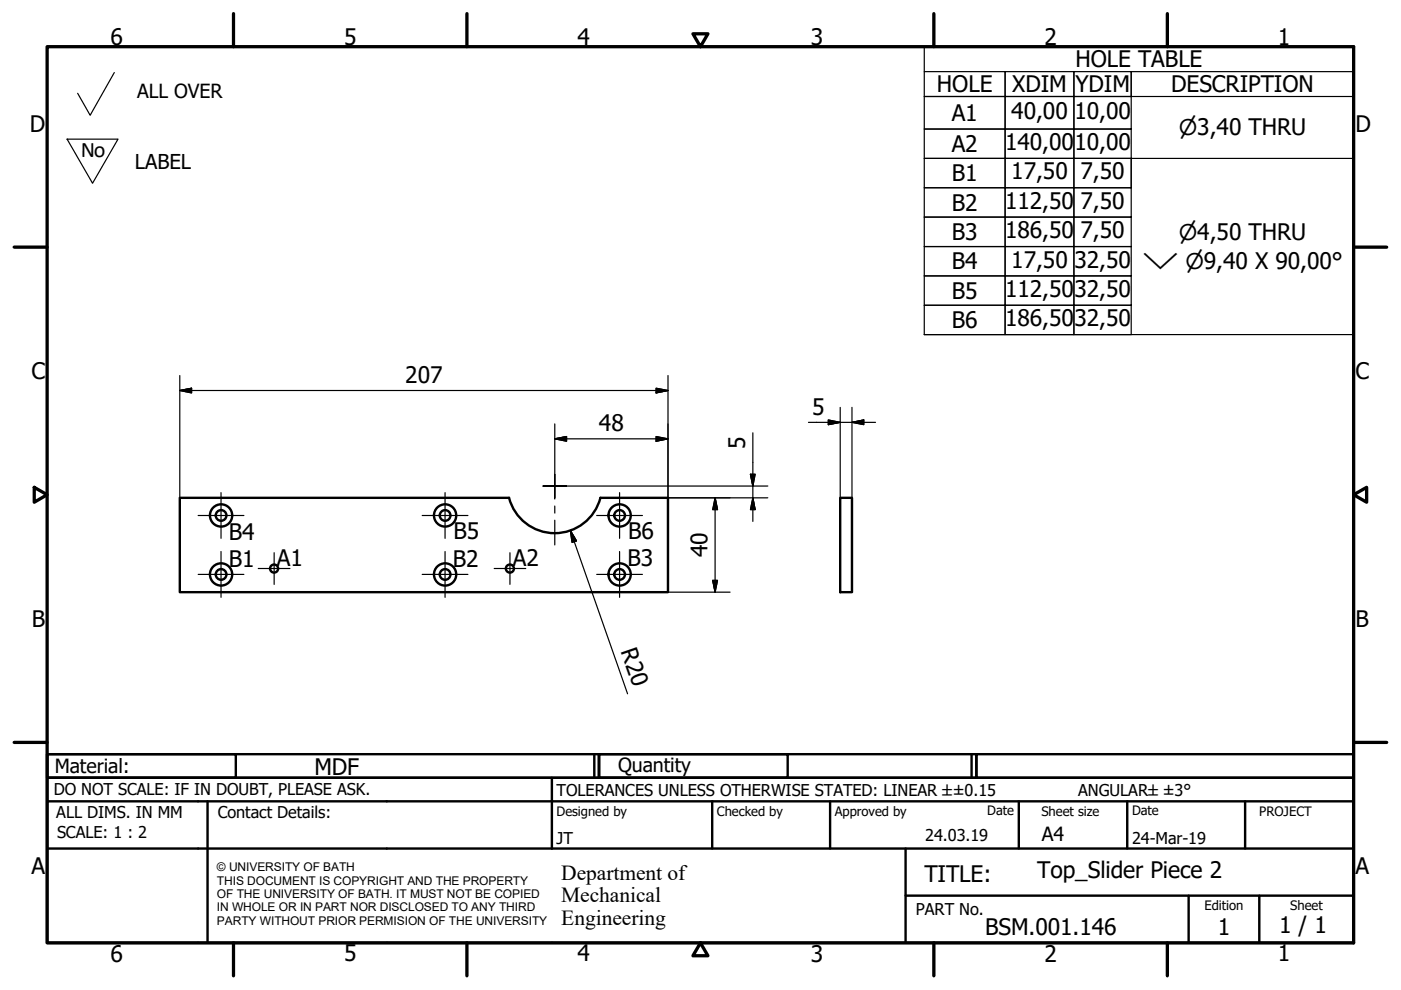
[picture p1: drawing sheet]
<svg xmlns="http://www.w3.org/2000/svg" width="297mm" height="210mm" viewBox="0 0 297 210" stroke-linecap="round" stroke-linejoin="round" font-family="sans-serif">
<!-- layer: Visible (ISO) -->
<g fill="none" stroke="#000" stroke-width=".51">
<path d="M38.1 105.6l69.8-.1a10 10 0 0 0 9.7 7.5 10 10 0 0 0 9.7-7.5l14.3 .1v20h-103.5zM178.1 105.6h2.5v20h-2.5z"/>
<circle cx="46.9" cy="109.3" r="1.13"/>
<circle cx="46.9" cy="109.3" r="2.36"/>
<circle cx="94.4" cy="109.3" r="1.13"/>
<circle cx="94.4" cy="109.3" r="2.36"/>
<circle cx="131.4" cy="109.3" r="1.13"/>
<circle cx="131.4" cy="109.3" r="2.36"/>
<circle cx="46.9" cy="121.8" r="1.13"/>
<circle cx="46.9" cy="121.8" r="2.36"/>
<circle cx="58.1" cy="120.5" r=".86"/>
<circle cx="94.4" cy="121.8" r="1.13"/>
<circle cx="94.4" cy="121.8" r="2.36"/>
<circle cx="108.1" cy="120.5" r=".86"/>
<circle cx="131.4" cy="121.8" r="1.13"/>
<circle cx="131.4" cy="121.8" r="2.36"/>
</g>
<!-- layer: Border (ISO) -->
<g fill="none" stroke="#000" stroke-width=".7">
<path d="M10 9.9h277v190h-277zM49.5 2.9v7M99 2.9v7M146.9 7.2h3.2l-1.6 2.7zM198 2.9v7M247.5 2.9v7M3 52.4h7M287 52.4h7M7.3 103.3l2.7 1.6-2.7 1.6zM287 104.9l2.8-1.6v3.2zM3 157.4h7M287 157.4h7"/>
<path d="M49.5 199.9v7M99 199.9v7M148.5 199.9l1.6 2.7h-3.2zM198 199.9v7M247.5 199.9v7"/>
</g>
<!-- layer: Title (ISO) -->
<g fill="none" stroke="#000" stroke-width=".51">
<path d="M10 159.9h40v5h-40zM10 159.9h117v5h-117zM126 159.9v5M127 159.9h40v5h-40zM127 159.9h80v5h-80zM206 159.9v5M207 159.9h80v5h-80zM10 169.9v-5h277v5M10 169.9h277v30h-277zM10 179.9h277M44 169.9v30M117 164.9v15"/>
<path d="M151 169.9v10M176 169.9v10M192 179.9v20M216 169.9v10M239 169.9v10M264 169.9v10M192 189.9h95M252 189.9v10M267 189.9v10"/>
</g>
<!-- layer: Sketch Geometry (ISO) -->
<path d="M24.2 15.4l-5.1 9-2.6-4.6M14.2 29.5h10.8l-5.4 9.4z" fill="none" stroke="#000" stroke-width=".25"/>
<!-- layer: Symbol (ISO) -->
<g fill="none" stroke="#000" stroke-width=".25">
<path d="M196 15.2h17.1v5.3h-17.1h17.1v6.9h-17.1h17.1v6.2h-17.1h17.1v6.2h-17.1h17.1v6.2h-17.1h17.1v6.3h-17.1h17.1v6.2h-17.1h17.1v6.2h-17.1h17.1v6.2h-17.1M196 9.9h91v61h-91zM213.1 15.2h14.6v5.3h-14.6zM227.7 15.2h12.1v5.3h-12.1zM287 15.2h-47.2v5.3h47.2M213.1 20.5h14.6v6.9h-14.6zM213.1 27.4h14.6v6.2h-14.6zM213.1 33.6h14.6v6.2h-14.6zM213.1 39.8h14.6v6.2h-14.6zM227.7 20.5h12.1v6.9h-12.1zM227.7 27.4h12.1v6.2h-12.1zM227.7 33.6h12.1v6.2h-12.1z"/>
<path d="M227.7 39.8h12.1v6.2h-12.1zM239.8 39.8v-6.2h47.2v6.2M213.1 46h14.6v6.3h-14.6zM213.1 52.3h14.6v6.2h-14.6zM213.1 58.5h14.6v6.2h-14.6zM227.7 46h12.1v6.3h-12.1zM227.7 52.3h12.1v6.2h-12.1zM227.7 58.5h12.1v6.2h-12.1zM213.1 64.7h14.6v6.2h-14.6zM227.7 64.7h12.1v6.2h-12.1z"/>
</g>
<!-- layer: Dimension (ISO) -->
<g fill="none" stroke="#000" stroke-width=".25">
<path d="M38.1 79.6v26M141.6 79.6v26h21.2M38.1 82.8l2.5-.5v1zM38.1 82.8h103.5M117.6 93l2.5-.4v.9zM117.6 93h24M117.6 89.9v10.7M139.1 82.3l2.5 .5-2.5 .5zM139.1 92.6l2.5 .4-2.5 .5zM159.6 91.8v18.7M171.4 89.5h14.2M175.6 89l2.5 .5-2.5 .5z"/>
<path d="M178.1 86.4v19.2M180.6 89.5l2.5-.5v1zM180.6 86.4v19.2M120.1 103.1h42.7M120.9 112.5l1.3 2.2-.9 .3zM120.9 112.5l12.2 34.6M151.6 105.6l.5 2.4h-1zM151.6 105.6v20M159.1 100.6h1l-.5 2.5zM159.6 105.6l.5 2.4h-1zM141.6 125.6h13.2M151.1 123.1h1l-.5 2.5z"/>
</g>
<g fill="#000" stroke="#000" stroke-width=".25">
<path d="M38.1 82.8l2.5-.5zM38.1 82.8l2.5-.5v1zM117.6 93l2.5-.4zM117.6 93l2.5-.4v.9zM139.1 83.3l2.5-.5zM139.1 82.3l2.5 .5-2.5 .5zM139.1 93.5l2.5-.5zM139.1 92.6l2.5 .4-2.5 .5zM175.6 90l2.5-.5zM175.6 89l2.5 .5-2.5 .5zM180.6 89.5l2.5-.5zM180.6 89.5l2.5-.5v1z"/>
<path d="M120.9 112.5l1.3 2.2zM120.9 112.5l1.3 2.2-.9 .3zM151.6 105.6l.5 2.4zM151.6 105.6l.5 2.4h-1zM159.1 100.6l.5 2.5zM159.1 100.6h1l-.5 2.5zM159.6 105.6l.5 2.4zM159.6 105.6l.5 2.4h-1zM151.1 123.1l.5 2.5zM151.1 123.1h1l-.5 2.5z"/>
</g>
<!-- layer: Center Mark (ISO) -->
<g fill="none" stroke="#000" stroke-width=".25">
<path d="M42 109.3h9.7M46.9 104.5v9.6M46.9 116.9v9.8M58.1 117.2v6.7M89.5 109.3h9.7M94.4 116.9v9.8M94.4 104.5v9.6M108.1 117.2v6.7M115.1 103.1h2.5h-2.5M117.6 100.6v2.5v-2.5M117.6 105.6v-2.5v2.7M117.6 107.3v1.5"/>
<path d="M117.6 110.3v5.2M120.1 103.1h-2.5h2.5M126.5 109.3h9.7M131.4 104.5v9.6M131.4 116.9v9.8M42 121.8h9.7M54.8 120.5h6.7M89.5 121.8h9.7M104.8 120.5h6.7M126.5 121.8h9.7"/>
</g>
<g font-size="4.8">
<text x="23.4" y="9.5">6</text>
<text x="72.9" y="9.5">5</text>
<text x="122.4" y="9.5">4</text>
<text x="171.9" y="9.5">3</text>
<text x="221.4" y="9.5">2</text>
<text x="270.9" y="9.5">1</text>
<text x="228" y="14.3">HOLE TABLE</text>
<text x="198.6" y="19.6">HOLE</text>
<text x="214.6" y="19.6">XDIM</text>
<text x="228" y="19.6">YDIM</text>
<text x="248.3" y="19.6">DESCRIPTION</text>
<text x="6.3" y="27.9">D</text>
<text x="201.8" y="25.7">A1</text>
<text x="214.4" y="25.3">40,00</text>
<text x="227.8" y="25.3">10,00</text>
<text x="287.4" y="27.9">D</text>
<text x="201.8" y="32.3">A2</text>
<text x="213.1" y="31.8">140,00</text>
<text x="227.8" y="31.8">10,00</text>
<text x="201.8" y="38.5">B1</text>
<text x="214.4" y="38.1">17,50</text>
<text x="229.1" y="38.1">7,50</text>
<text x="201.8" y="44.7">B2</text>
<text x="213.1" y="44.3">112,50</text>
<text x="229.1" y="44.3">7,50</text>
<text x="201.8" y="50.9">B3</text>
<text x="213.1" y="50.5">186,50</text>
<text x="229.1" y="50.5">7,50</text>
<text x="201.8" y="57.1">B4</text>
<text x="214.4" y="56.7">17,50</text>
<text x="227.8" y="56.7">32,50</text>
<text x="201.8" y="63.3">B5</text>
<text x="213.1" y="63">112,50</text>
<text x="227.8" y="63">32,50</text>
<text x="201.8" y="69.6">B6</text>
<text x="213.1" y="69.2">186,50</text>
<text x="227.8" y="69.2">32,50</text>
<text x="6.7" y="80.4">C</text>
<text x="85.9" y="81.2">207</text>
<text x="287.4" y="80.4">C</text>
<text x="172.2" y="87.9">5</text>
<text x="127" y="91.4">48</text>
<text x="158" y="95.2" transform="rotate(-90 158 95.2)">5</text>
<text x="48.5" y="114.5">B4</text>
<text x="58.7" y="119.9">A1</text>
<text x="96.1" y="114.4">B5</text>
<text x="108.7" y="119.9">A2</text>
<text x="133.2" y="114.4">B6</text>
<text x="150" y="118.2" transform="rotate(-90 150 118.2)">40</text>
<text x="48.5" y="120.1">B1</text>
<text x="96" y="120.1">B2</text>
<text x="133" y="120.1">B3</text>
<text x="6.8" y="132.9">B</text>
<text x="287.4" y="132.9">B</text>
<text x="131.6" y="138.1" transform="rotate(71 131.6 138.1)">R20</text>
<text x="66.7" y="164.4">MDF</text>
<text x="6.7" y="185.4">A</text>
<text x="287.4" y="185.4">A</text>
<text x="196" y="187">TITLE:</text>
<text x="219.9" y="186.2">Top_Slider Piece 2</text>
<text x="271.2" y="197.9">1 / 1</text>
<text x="23.4" y="203.9">6</text>
<text x="72.9" y="203.8">5</text>
<text x="122.4" y="203.8">4</text>
<text x="171.9" y="203.9">3</text>
<text x="208.9" y="198.2">BSM.001.146</text>
<text x="221.4" y="203.9">2</text>
<text x="258.2" y="198.2">1</text>
<text x="270.9" y="203.8">1</text>
</g>
<text font-size="4.7" x="17.1" y="33.3">No</text>
<g font-size="4.6">
<text x="249.9" y="28.7">⌀3,40 THRU</text>
<text x="249.9" y="50.9">⌀4,50 THRU</text>
<text x="242.2" y="57">⌵ ⌀9,40 X 90,00°</text>
<text x="119" y="186.5">Department of</text>
<text x="119" y="191.3">Mechanical</text>
<text x="119" y="196">Engineering</text>
</g>
<text font-size="4.3" x="28.6" y="35.7">LABEL</text>
<g font-size="4.1">
<text x="29.1" y="20.9">ALL OVER</text>
<text x="11.6" y="163.9">Material:</text>
<text x="131" y="163.7">Quantity</text>
<text x="220.9" y="178.4">A4</text>
</g>
<g font-size="3.5">
<text x="11.4" y="168.5">DO NOT SCALE: IF IN DOUBT, PLEASE ASK.</text>
<text x="11.9" y="173.5">ALL DIMS. IN MM</text>
<text x="46.2" y="173.5">Contact Details:</text>
<text x="118" y="168.8">TOLERANCES UNLESS OTHERWISE STATED: LINEAR ±±0.15</text>
<text x="228.6" y="168.8">ANGULAR±±3°</text>
<text x="12.1" y="177.6">SCALE: 1 : 2</text>
<text x="118" y="178.9">JT</text>
<text x="196.2" y="178.3">24.03.19</text>
<text x="240" y="178.9">24-Mar-19</text>
<text x="194.2" y="194.1">PART No.</text>
</g>
<g font-size="2.8">
<text x="118" y="173">Designed by</text>
<text x="152" y="173">Checked by</text>
<text x="177" y="173">Approved by</text>
<text x="209.3" y="172.9">Date</text>
<text x="220.8" y="173">Sheet size</text>
<text x="240" y="172.9">Date</text>
<text x="267" y="172.9">PROJECT</text>
<text x="255.4" y="193">Edition</text>
<text x="273.6" y="193">Sheet</text>
</g>
<g font-size="2.5">
<text x="46" y="184.7">© UNIVERSITY OF BATH</text>
<text x="46" y="187.6">THIS DOCUMENT IS COPYRIGHT AND THE PROPERTY</text>
<text x="46" y="190.4">OF THE UNIVERSITY OF BATH. IT MUST NOT BE COPIED</text>
<text x="46" y="193.2">IN WHOLE OR IN PART NOR DISCLOSED TO ANY THIRD</text>
<text x="46" y="196.1">PARTY WITHOUT PRIOR PERMISION OF THE UNIVERSITY</text>
</g>
</svg>
